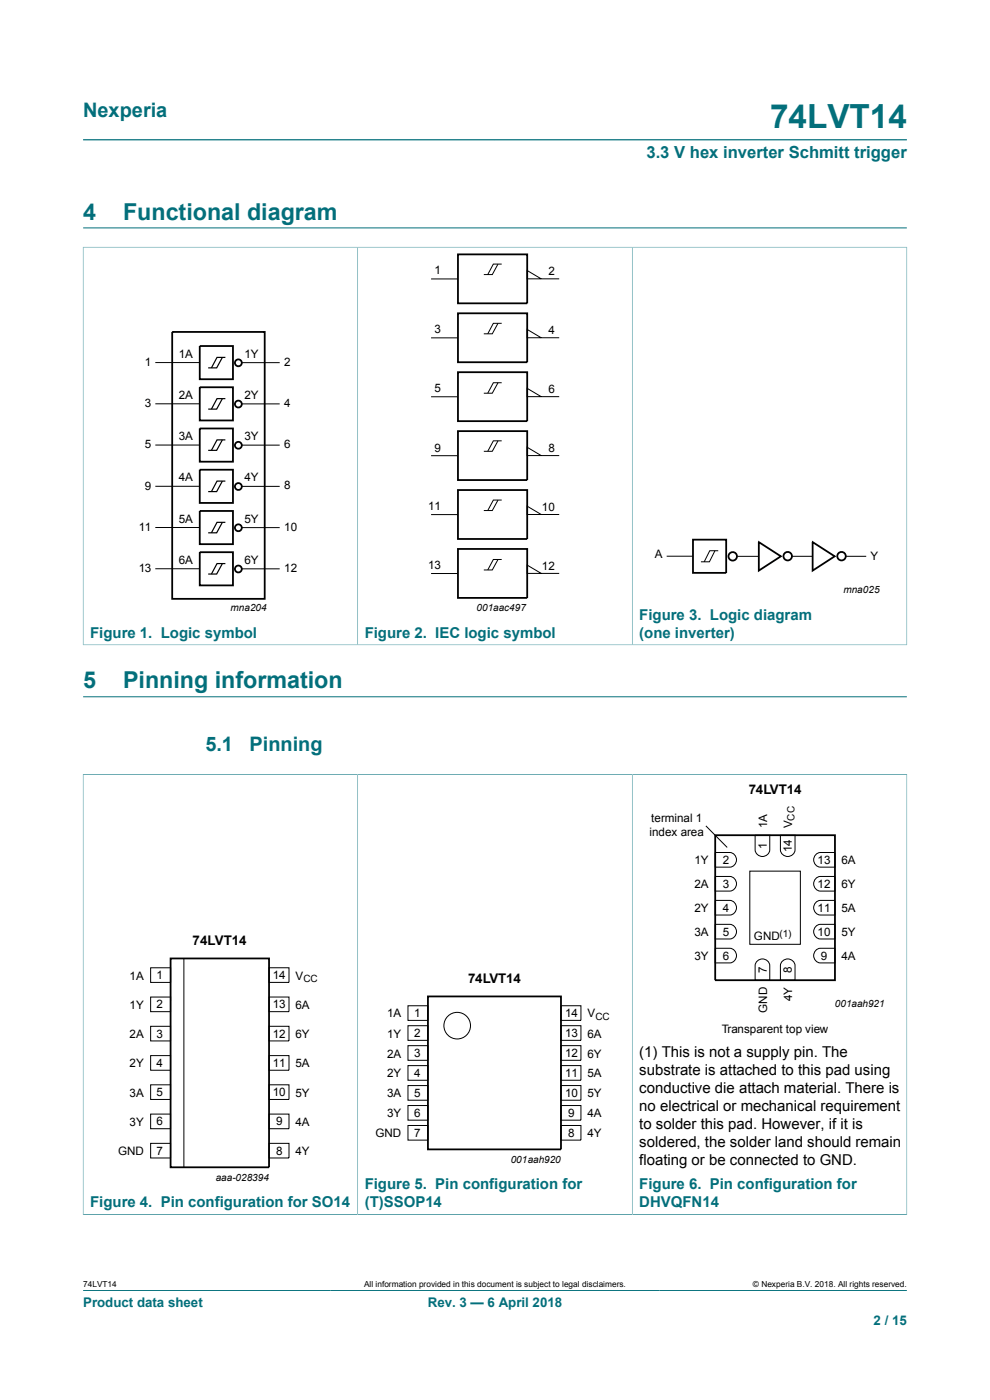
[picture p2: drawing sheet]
<svg xmlns="http://www.w3.org/2000/svg" width="210mm" height="297mm" viewBox="0 0 210 297" stroke-linecap="round" stroke-linejoin="round" font-family="sans-serif">
<path d="M17.6 29.7h174.8M17.6 52.4h174.8M17.6 52.4v84.5M17.6 48.3h174.8M75.9 52.4v84.4M134.1 52.4v84.4M192.4 52.4v84.5M17.6 136.8h174.8M17.6 273.8h174.8" fill="none" stroke="#036f7b" stroke-width=".21"/>
<g fill="none" stroke="#000" stroke-width=".38">
<path d="M97.1 54h14.7v10.3h-14.7zM36.5 70.4h19.6v56.6h-19.6zM42.4 73.4h7v7.1h-7zM97.1 66.5h14.7v10.3h-14.7zM97.1 79h14.7v10.3h-14.7zM42.4 82.2h7v7h-7zM42.4 90.9h7v7h-7zM42.4 99.6h7v7.1h-7zM97.1 91.5h14.7v10.3h-14.7zM42.4 108.4h7v7h-7zM42.4 117.1h7v7.1h-7zM97.1 104h14.7v10.3h-14.7z"/>
<path d="M97.1 116.5h14.7v10.3h-14.7z"/>
<circle cx="50.6" cy="77" r=".73"/>
<circle cx="50.6" cy="85.7" r=".73"/>
<circle cx="50.6" cy="94.5" r=".73"/>
<circle cx="50.6" cy="103.2" r=".73"/>
<circle cx="50.6" cy="112" r=".73"/>
<circle cx="50.6" cy="120.7" r=".73"/>
</g>
<g fill="none" stroke="#000" stroke-width=".21">
<path d="M91.4 59.2h5.7M105.6 56l-1.2 2.2h-1.8M106.4 56h-1.8l-1.1 2.2M114.8 59.1l-3-1.7v1.8h6.8M32.9 76.9h9.4M51.3 76.9h8M91.4 71.7h5.7M105.6 68.6l-1.2 2.2h-1.8M106.4 68.6h-1.8l-1.1 2.2M114.8 71.6l-3-1.7v1.8h6.8M32.9 85.7h9.4M32.9 94.4h9.4"/>
<path d="M51.3 85.7h8M51.3 94.4h8M91.4 96.7h5.7M91.4 84.2h5.7M105.6 93.5l-1.2 2.2h-1.8M105.6 81.2l-1.2 2.2h-1.8M106.4 93.5h-1.8l-1.1 2.2M106.4 81.2h-1.8l-1.1 2.2M114.8 96.6l-3-1.7v1.7h6.8M114.8 84.1l-3-1.7v1.7h6.8M32.9 103.2h9.4M32.9 111.9h9.4"/>
<path d="M51.3 103.2h8M51.3 111.9h8M91.4 109.2h5.7M105.6 106.1l-1.2 2.2h-1.8M105.6 118.7l-1.2 2.2h-1.8M106.4 106.1h-1.8l-1.1 2.2M106.4 118.7h-1.8l-1.1 2.2M114.8 109.1l-3-1.7v1.7h6.8M151.7 116.8l-1.2 2.4h-1.8M152.3 116.8h-1.7l-1.2 2.4M32.9 120.7h9.4M51.3 120.7h8"/>
<path d="M91.4 121.7h5.7M114.8 121.6l-3-1.7v1.7h6.8"/>
</g>
<path d="M47.2 75.8l-1.2 2.2h-1.8M47.8 75.8h-1.8l-1.2 2.2M47.2 84.6l-1.2 2.2h-1.8M47.2 93.3l-1.2 2.2h-1.8M47.8 84.6h-1.8l-1.2 2.2M47.8 93.3h-1.8l-1.2 2.2M47.2 102.1l-1.2 2.2h-1.8M47.2 110.8l-1.2 2.2h-1.8M47.2 119.6l-1.2 2.2h-1.8M47.8 102.1h-1.8l-1.2 2.2M47.8 110.8h-1.8l-1.2 2.2M47.8 119.6h-1.8l-1.2 2.2" fill="none" stroke="#000" stroke-width=".25"/>
<circle cx="155.4" cy="118" r=".9" fill="#fff"/>
<g fill="none" stroke="#000" stroke-width=".38">
<path d="M161 115v6.1l4.6-3.1-4.6-3 .1 .1"/>
<circle cx="155.4" cy="118" r=".9"/>
</g>
<path d="M141.4 118h5.5M156.4 118h4.6M168 118h4.3" fill="none" stroke="#000" stroke-width=".21"/>
<circle cx="167.1" cy="118" r=".9" fill="#fff"/>
<g fill="none" stroke="#000" stroke-width=".38">
<path d="M172.4 115v6.1l4.7-3.1-4.7-3 .1 .1"/>
<circle cx="167.1" cy="118" r=".9"/>
</g>
<path d="M179.4 118h4.3" fill="none" stroke="#000" stroke-width=".21"/>
<circle cx="178.5" cy="118" r=".9" fill="#fff"/>
<g fill="none" stroke="#000" stroke-width=".38">
<path d="M147 114.5h7v7h-7zM151.7 177.2h25.4v30.7h-25.4zM36.2 203.3h20.9v44.3h-20.9zM90.8 211.4h28.2v32.4h-28.2z"/>
<circle cx="178.5" cy="118" r=".9"/>
</g>
<path d="M17.6 147.8h174.8M17.6 164.3h174.8M17.6 164.2v93.5M75.9 164.3v93.4M134.1 164.3v93.4M192.4 164.2v93.5M17.6 257.7h174.8" fill="none" stroke="#036f7b" stroke-width=".21"/>
<g fill="none" stroke="#000" stroke-width=".21">
<path d="M149.7 175.2l4.6 4.6M160.2 177.2h3.1v3.1a1.56 1.56 0 0 1-1.6 1.4 1.56 1.56 0 0 1-1.5-1.4zM165.5 177.2h3.1v3.1a1.56 1.56 0 0 1-1.5 1.4 1.56 1.56 0 0 1-1.6-1.4zM151.7 196.1h3.1a1.56 1.56 0 0 1 1.4 1.5 1.56 1.56 0 0 1-1.4 1.6h-3.1zM151.7 191h3.1a1.56 1.56 0 0 1 1.4 1.6 1.56 1.56 0 0 1-1.4 1.5h-3.1zM151.7 185.9h3.1a1.56 1.56 0 0 1 1.4 1.6 1.56 1.56 0 0 1-1.4 1.5h-3.1zM151.7 180.9h3.1a1.56 1.56 0 0 1 1.4 1.5 1.56 1.56 0 0 1-1.4 1.6h-3.1zM159 184.8h10.8v15.5h-10.8zM173.2 196.4l.8-.3h3.1v3.1h-3.1a1.57 1.57 0 0 1-1.3-1.1 1.57 1.57 0 0 1 .5-1.7zM173.2 191.3l.8-.3h3.1v3.1h-3.1a1.57 1.57 0 0 1-1.3-1.1 1.57 1.57 0 0 1 .5-1.7zM173.2 186.3l.8-.4h3.1v3.1h-3.1a1.57 1.57 0 0 1-1.3-1.1 1.57 1.57 0 0 1 .5-1.6zM173.2 181.2l.8-.3h3.1v3.1h-3.1a1.57 1.57 0 0 1-1.3-1.2 1.57 1.57 0 0 1 .5-1.6z"/>
<path d="M32 205.3h4.2v3.1h-4.2zM32 211.5h4.2v3.1h-4.2zM32 217.7h4.2v3.1h-4.2zM39 203.3v44.4M57.1 217.7h4.2v3.1h-4.2zM57.1 205.3h4.2v3.1h-4.2zM57.1 211.5h4.2v3.1h-4.2zM86.5 213.4h4.3v3.1h-4.3zM86.5 217.6h4.3v3.1h-4.3zM119 213.4h4.2v3.1h-4.2zM119 217.6h4.2v3.1h-4.2zM151.7 201.2h3.1a1.56 1.56 0 0 1 1.4 1.5 1.56 1.56 0 0 1-1.4 1.6h-3.1z"/>
<path d="M160.5 204a1.57 1.57 0 0 1 1.7-.5 1.57 1.57 0 0 1 1.1 1.3v3.1h-3.1v-3.1zM165.9 204a1.57 1.57 0 0 1 1.6-.5 1.57 1.57 0 0 1 1.1 1.3v3.1h-3.1v-3.1zM173.2 201.5l.8-.3h3.1v3.1h-3.1a1.57 1.57 0 0 1-1.3-1.1 1.57 1.57 0 0 1 .5-1.7zM32 223.9h4.2v3.1h-4.2zM32 230.1h4.2v3.1h-4.2zM32 236.3h4.2v3.1h-4.2zM57.1 230.1h4.2v3.1h-4.2zM57.1 236.3h4.2v3.1h-4.2zM57.1 223.9h4.2v3.1h-4.2zM86.5 221.8h4.3v3.1h-4.3zM86.5 226.1h4.3v3.1h-4.3zM86.5 230.3h4.3v3.1h-4.3z"/>
<path d="M86.5 234.5h4.3v3.1h-4.3zM86.5 238.8h4.3v3.1h-4.3zM119 238.8h4.2v3.1h-4.2zM119 230.3h4.2v3.1h-4.2zM119 234.5h4.2v3.1h-4.2zM119 221.8h4.2v3.1h-4.2zM119 226.1h4.2v3.1h-4.2zM32 242.6h4.2v3.1h-4.2zM57.1 242.6h4.2v3.1h-4.2z"/>
<circle cx="97" cy="217.6" r="2.82"/>
</g>
<text font-size="7.1" fill="#036f7b" x="163.4" y="27.2">74LVT14</text>
<g font-size="4.9" fill="#036f7b">
<text x="17.6" y="46.6">4</text>
<text x="26.1" y="46.6">Functional diagram</text>
<text x="17.6" y="146">5</text>
<text x="26.1" y="146">Pinning information</text>
</g>
<g font-size="4.2" fill="#036f7b">
<text x="17.6" y="24.8">Nexperia</text>
<text x="43.6" y="159.3">5.1</text>
<text x="52.9" y="159.3">Pinning</text>
</g>
<text font-size="3.5" fill="#036f7b" x="137.1" y="33.5">3.3 V hex inverter Schmitt trigger</text>
<g font-size="3.2" fill="#036f7b">
<text x="135.6" y="131.5">Figure 3. Logic diagram</text>
<text x="19.1" y="135.3">Figure 1. Logic symbol</text>
<text x="77.4" y="135.3">Figure 2. IEC logic symbol</text>
<text x="135.6" y="135.3">(one inverter)</text>
<text x="19.1" y="256.1">Figure 4. Pin configuration for SO14</text>
<text x="77.4" y="252.3">Figure 5. Pin configuration for</text>
<text x="77.4" y="256.1">(T)SSOP14</text>
<text x="135.6" y="252.3">Figure 6. Pin configuration for</text>
<text x="135.6" y="256.1">DHVQFN14</text>
</g>
<g font-size="3.2">
<text x="135.6" y="224.3">(1) This is not a supply pin. The</text>
<text x="135.6" y="228.1">substrate is attached to this pad using</text>
<text x="135.6" y="231.9">conductive die attach material. There is</text>
<text x="135.6" y="235.7">no electrical or mechanical requirement</text>
<text x="135.6" y="239.5">to solder this pad. However, if it is</text>
<text x="135.6" y="243.3">soldered, the solder land should remain</text>
<text x="135.6" y="247.1">floating or be connected to GND.</text>
</g>
<g font-size="2.8">
<text x="158.8" y="168.4">74LVT14</text>
<text x="40.9" y="200.5">74LVT14</text>
<text x="99.3" y="208.5">74LVT14</text>
</g>
<g font-size="2.8" fill="#036f7b">
<text x="17.6" y="277.3">Product data sheet</text>
<text x="90.7" y="277.3">Rev. 3 — 6 April 2018</text>
<text x="185.3" y="281">2 / 15</text>
</g>
<g font-size="2.5">
<text x="92.1" y="58.2">1</text>
<text x="116.3" y="58.3">2</text>
<text x="92.1" y="70.7">3</text>
<text x="116.3" y="70.9">4</text>
<text x="30.7" y="77.7">1</text>
<text x="37.9" y="75.9">1A</text>
<text x="51.8" y="75.9">1Y</text>
<text x="60.3" y="77.6">2</text>
<text x="92.1" y="83.2">5</text>
<text x="116.3" y="83.4">6</text>
<text x="30.7" y="86.4">3</text>
<text x="37.9" y="84.6">2A</text>
<text x="51.8" y="84.6">2Y</text>
<text x="60.3" y="86.4">4</text>
<text x="30.7" y="95.1">5</text>
<text x="37.9" y="93.4">3A</text>
<text x="51.8" y="93.4">3Y</text>
<text x="60.3" y="95.1">6</text>
<text x="92.1" y="95.8">9</text>
<text x="116.3" y="95.9">8</text>
<text x="30.7" y="103.9">9</text>
<text x="37.9" y="102.1">4A</text>
<text x="51.8" y="102.1">4Y</text>
<text x="60.3" y="103.8">8</text>
<text x="29.4" y="112.6">11</text>
<text x="37.9" y="110.9">5A</text>
<text x="51.8" y="110.9">5Y</text>
<text x="60.3" y="112.6">10</text>
<text x="90.8" y="108.3">11</text>
<text x="114.9" y="108.3">10</text>
<text x="37.9" y="119.6">6A</text>
<text x="51.8" y="119.6">6Y</text>
<text x="138.9" y="118.4">A</text>
<text x="184.6" y="118.7">Y</text>
<text x="29.4" y="121.4">13</text>
<text x="60.3" y="121.3">12</text>
<text x="90.8" y="120.8">13</text>
<text x="114.9" y="120.8">12</text>
<text x="137.8" y="177.3">index area</text>
<text x="138.1" y="174.4">terminal 1</text>
<text x="162.8" y="175.8" transform="rotate(-90 162.8 175.8)">1A</text>
<text x="168" y="175.8" transform="rotate(-90 168 175.8)">V</text>
<text x="147.3" y="183.4">1Y</text>
<text x="153.3" y="183.3">2</text>
<text x="162.7" y="180.1" transform="rotate(-90 162.7 180.1)">1</text>
<text x="168" y="180.8" transform="rotate(-90 168 180.8)">14</text>
<text x="173.4" y="183.3">13</text>
<text x="178.5" y="183.4">6A</text>
<text x="147.3" y="188.5">2A</text>
<text x="153.3" y="188.4">3</text>
<text x="173.4" y="188.4">12</text>
<text x="178.5" y="188.5">6Y</text>
<text x="147.3" y="193.5">2Y</text>
<text x="153.3" y="193.5">4</text>
<text x="173.4" y="193.5">11</text>
<text x="178.5" y="193.5">5A</text>
<text x="147.3" y="203.7">3Y</text>
<text x="147.3" y="198.6">3A</text>
<text x="153.3" y="203.6">6</text>
<text x="153.3" y="198.5">5</text>
<text x="159.9" y="199.4">GND</text>
<text x="173.4" y="198.5">10</text>
<text x="174.1" y="203.6">9</text>
<text x="178.5" y="203.7">4A</text>
<text x="178.5" y="198.6">5Y</text>
<text x="27.5" y="207.8">1A</text>
<text x="33.2" y="207.7">1</text>
<text x="57.9" y="207.7">14</text>
<text x="62.7" y="207.8">V</text>
<text x="162.7" y="206.4" transform="rotate(-90 162.7 206.4)">7</text>
<text x="168" y="206.4" transform="rotate(-90 168 206.4)">8</text>
<text x="27.5" y="214">1Y</text>
<text x="33.2" y="213.9">2</text>
<text x="57.9" y="213.9">13</text>
<text x="62.7" y="214">6A</text>
<text x="82.2" y="215.8">1A</text>
<text x="87.9" y="215.8">1</text>
<text x="119.9" y="215.8">14</text>
<text x="124.6" y="215.8">V</text>
<text x="162.8" y="214.9" transform="rotate(-90 162.8 214.9)">GND</text>
<text x="168" y="212.4" transform="rotate(-90 168 212.4)">4Y</text>
<text x="27.5" y="220.2">2A</text>
<text x="33.2" y="220.2">3</text>
<text x="57.9" y="220.2">12</text>
<text x="62.7" y="220.2">6Y</text>
<text x="82.2" y="220.1">1Y</text>
<text x="87.9" y="220">2</text>
<text x="119.9" y="220">13</text>
<text x="124.6" y="220.1">6A</text>
<text x="153.1" y="219.2">Transparent top view</text>
<text x="27.5" y="226.4">2Y</text>
<text x="33.2" y="226.4">4</text>
<text x="57.9" y="226.4">11</text>
<text x="62.7" y="226.4">5A</text>
<text x="82.2" y="224.4">2A</text>
<text x="87.9" y="224.3">3</text>
<text x="119.9" y="224.3">12</text>
<text x="124.6" y="224.4">6Y</text>
<text x="27.5" y="232.7">3A</text>
<text x="33.2" y="232.6">5</text>
<text x="57.9" y="232.6">10</text>
<text x="62.7" y="232.7">5Y</text>
<text x="82.2" y="228.5">2Y</text>
<text x="82.2" y="232.8">3A</text>
<text x="87.9" y="228.5">4</text>
<text x="87.9" y="232.7">5</text>
<text x="119.9" y="232.7">10</text>
<text x="119.9" y="228.5">11</text>
<text x="124.6" y="228.5">5A</text>
<text x="124.6" y="232.8">5Y</text>
<text x="27.5" y="238.8">3Y</text>
<text x="33.2" y="238.8">6</text>
<text x="58.6" y="238.8">9</text>
<text x="62.7" y="238.8">4A</text>
<text x="82.2" y="237.1">3Y</text>
<text x="87.9" y="237">6</text>
<text x="120.5" y="237.1">9</text>
<text x="124.6" y="237.1">4A</text>
<text x="25.1" y="245">GND</text>
<text x="33.2" y="245">7</text>
<text x="58.6" y="245">8</text>
<text x="62.7" y="245">4Y</text>
<text x="79.7" y="241.2">GND</text>
<text x="87.9" y="241.2">7</text>
<text x="120.5" y="241.2">8</text>
<text x="124.6" y="241.2">4Y</text>
</g>
<g font-size="2.1">
<text x="178.9" y="125.8">mna025</text>
<text x="48.9" y="129.6">mna204</text>
<text x="101.1" y="129.6">001aac497</text>
<text x="168.5" y="174.1" transform="rotate(-90 168.5 174.1)">CC</text>
<text x="165.4" y="198.7">(1)</text>
<text x="64.4" y="208.3">CC</text>
<text x="177.1" y="213.5">001aah921</text>
<text x="126.3" y="216.4">CC</text>
<text x="45.8" y="250.4">aaa-028394</text>
<text x="108.4" y="246.6">001aah920</text>
</g>
<g font-size="1.8">
<text x="17.6" y="273.1">74LVT14</text>
<text x="77.2" y="273.1">All information provided in this document is subject to legal disclaimers.</text>
<text x="159.7" y="273.1">© Nexperia B.V. 2018. All rights reserved.</text>
</g>
</svg>
